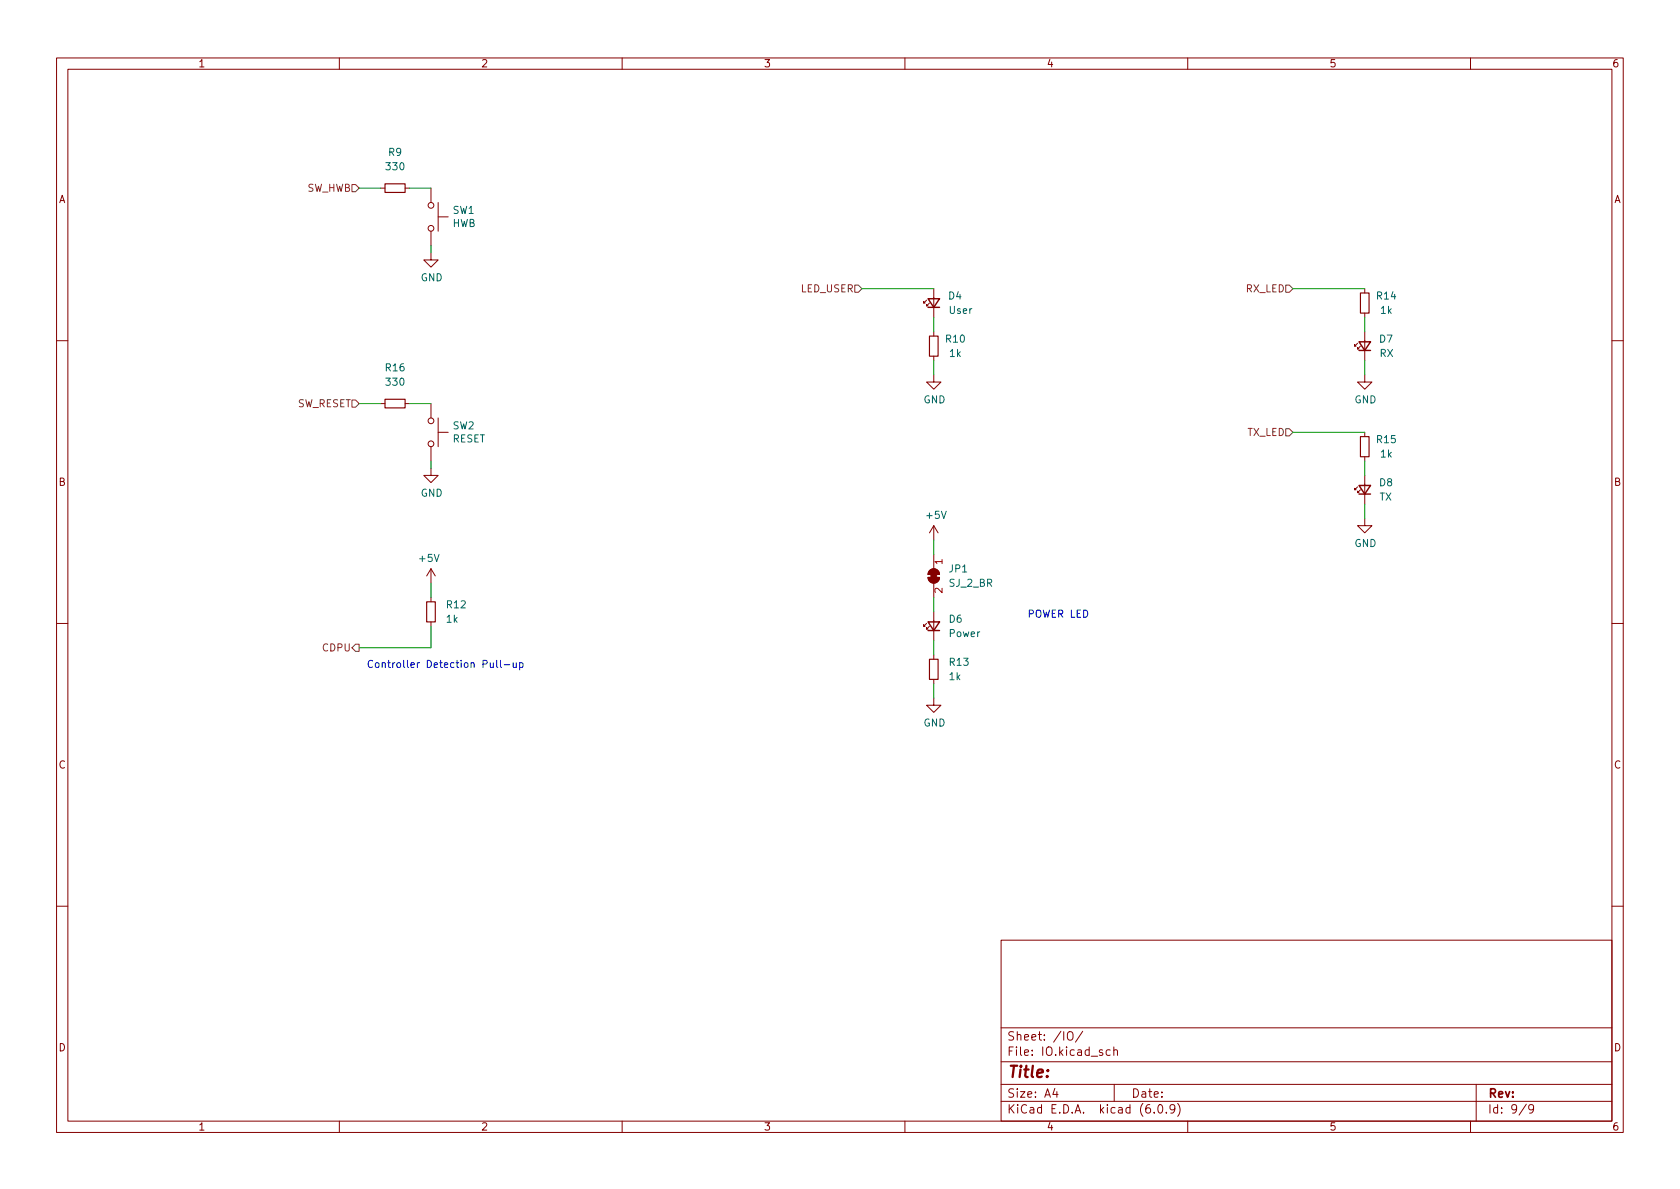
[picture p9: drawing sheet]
<svg xmlns="http://www.w3.org/2000/svg" width="297mm" height="210mm" viewBox="0 0 297 210" stroke-linecap="round" stroke-linejoin="round" font-family="sans-serif">
<g fill="none" stroke="#840000" stroke-width=".18">
<path d="M10 10.2h277v190.1h-277zM12 12.2h273v186.1h-273zM60 10.2v2M110 10.2v2M160 10.2v2M210 10.2v2M260 10.2v2M67.3 33.3h.8M71.6 33.3h.8M76.2 33.3v2.5M77.5 38.3h1.7M77.5 35.8v5.1"/>
<path d="M76.2 44.7v1.3h1.3l-1.3 1.2-1.3-1.2h1.3M76.2 40.9v2.5M163.8 53.1l-.5 .5v-.3v.3h.3M164.3 53.6l-.5 .5v-.3v.3h.3M165.1 51v5.1M165.1 58.7v.7M241.3 51v.8M241.3 55.4v.7M241.3 58.7v5M10 60.2h2M67.3 71.4h.8M71.6 71.4h.8"/>
<path d="M76.2 71.4v2.5M76.2 79v2.5M77.5 73.9v5.1M77.5 76.4h1.7M165.1 66.3v1.3h1.3l-1.3 1.2-1.3-1.2h1.3M165.1 63v.7M240 60.7l-.5 .5v-.2v.2h.3M240.5 61.2l-.5 .5v-.2v.2h.3M241.3 66.3v1.3h1.3l-1.3 1.2-1.3-1.2h1.3M241.3 76.4v.8M285 60.2h2M76.2 82.8v1.3h1.3l-1.3 1.2-1.3-1.2h1.3"/>
<path d="M165.1 93v2.5M165.1 98v2.6M165.1 93l-.8 1.2M165.1 93l.8 1.2M240 86.1l-.5 .5v-.2v.2h.3M240.5 86.6l-.5 .5v-.2v.2h.3M241.3 91.7v1.3h1.3l-1.3 1.2-1.3-1.2h1.3M241.3 80.8v.7M241.3 84.1v5M10 110.2h2M76.2 100.6v2.5M76.2 105.7v.7"/>
<path d="M76.2 110v.7M76.2 100.6l.8 1.2M76.2 100.6l-.8 1.2M163.8 110.2l-.5 .5v-.2v.2h.3M164.1 102.1h2a1.02 1.02 0 0 1-1 1 1.02 1.02 0 0 1-1-1zM164.3 110.7l-.5 .5v-.2v.2h.3M164.4 100.9a1.02 1.02 0 0 1 1.1-.2 1.02 1.02 0 0 1 .6 .9h-2zM165.1 103.1v2.6M165.1 108.2v5.1M165.1 115.8v.8M285 110.2h2M165.1 123.4v1.3h1.3l-1.3 1.3-1.3-1.3h1.3"/>
<path d="M165.1 120.1v.8M10 160.2h2M177 166.3h108v32h-108zM285 160.2h2M60 198.3v2M110 198.3v2M160 198.3v2M177 194.8h108M177 191.8h108M177 187.8h108M177 181.8h108M186.5 192.5l-.4 1h1"/>
<path d="M186.9 193v1M188.8 182.6a.5 .5 0 0 1 .6-.2 .5 .5 0 0 1 .3 .5v.5a.5 .5 0 0 1-.5 .6 .5 .5 0 0 1-.5-.6zM191.4 182.4l-1.3 1.9M196.3 185.7l-.4-.1-.3 .3v.4l.1 .3h.6M196.9 185.8l.2-.2 .4 .1 .1 .9M196.9 185.1v1.5M197 191.8v3M204.1 196.7v.1M204.9 195.4l.2-.1a.81 .81 0 0 1 .6 .7 .81 .81 0 0 1-.3 .8h-.2a.81 .81 0 0 1-.6-.6 .81 .81 0 0 1 .3-.8zM206.2 196.7v.1M207.7 196l-.3 .3h-.3l-.2-.3 .1-.6 .4-.1 .2 .2a.99 .99 0 0 1-.3 1.3h-.3M208.2 195.1a1.72 1.72 0 0 1 0 2.3"/>
<path d="M210 198.3v2M260 198.3v2M261 191.8v6.5M269.9 195.3l-1.3 1.9M271.2 196l-.3 .3h-.3l-.3-.3 .1-.6 .5-.1 .2 .2a.99 .99 0 0 1-.4 1.3h-.3"/>
<circle cx="76.2" cy="36.3" r=".51"/>
<circle cx="76.2" cy="40.4" r=".51"/>
<circle cx="76.2" cy="74.4" r=".51"/>
<circle cx="76.2" cy="78.5" r=".51"/>
</g>
<path d="M164.1 52.8h2l-1 1.6zM164.1 54.4h2M240.3 60.4h2l-1 1.6zM240.3 62h2M240.3 85.8h2l-1 1.6zM240.3 87.4h2M164.1 110h2l-1 1.5zM164.1 111.5h2" fill="none" stroke="#840000" stroke-width=".25"/>
<path d="M68.1 32.5h3.5v1.5h-3.5zM164.3 59.4h1.6v3.6h-1.6zM240.5 51.8h1.6v3.6h-1.6zM68.1 70.6h3.5v1.5h-3.5zM240.5 77.2h1.6v3.6h-1.6zM75.4 106.4h1.6v3.6h-1.6zM164.3 116.6h1.6v3.5h-1.6z" fill="none" stroke="#840000" stroke-width=".2"/>
<g fill="#840000" stroke="#840000" stroke-width=".18">
<path d="M164.6 101.3h1v1.1h-1z"/>
<path d="M164.4 100.9a1.02 1.02 0 0 1 1.1-.2 1.02 1.02 0 0 1 .6 .9h-2z"/>
<path d="M164.1 102.1h2a1.02 1.02 0 0 1-1 1 1.02 1.02 0 0 1-1-1z"/>
</g>
<path d="M62.2 32.6h.7l.6 .7-.6 .6h-.7zM151.1 50.4h.7l.6 .6-.6 .7h-.7zM227.3 50.4h.7l.6 .6-.6 .7h-.7zM62.2 70.7h.7l.6 .7-.6 .6h-.7zM227.3 75.8h.7l.6 .6-.6 .7h-.7zM62.2 114.5l.7-.6h.6v1.3h-.6z" fill="none" stroke="#725600" stroke-width=".18"/>
<path d="M86.7 117.2v.8h.3l.2-.1M87.2 117.2v.8M87.8 116.8v1.1l.2 .1M88.5 116.8v1.1l.2 .1M89.2 117.6h.9M90.7 117.2l.1 .8h.3l.2-.1M91.3 117.2v.8M91.9 117.3l.3-.1 .3 .2-.1 .6h-.5M91.9 117.2v1.3" fill="none" stroke="#0000c2" stroke-width=".18"/>
<g fill="none" stroke="#009600" stroke-width=".18">
<path d="M63.5 33.3h3.8M72.4 33.3h3.8M76.2 43.4v1.3M152.4 51h12.7M165.1 56.1v2.6M228.6 51h12.7M241.3 56.1v2.6M63.5 71.4h3.8M72.4 71.4h3.8M165.1 63.7v2.6M228.6 76.4h12.7M241.3 63.7v2.6"/>
<path d="M76.2 81.5v1.3M165.1 95.5v2.5M241.3 81.5v2.6M241.3 89.1v2.6M76.2 103.1v2.6M76.2 110.7v3.8h-12.7M165.1 105.7v2.5M165.1 113.3v2.5M165.1 120.9v2.5"/>
</g>
<text font-size="2.8" fill="#840000" x="178" y="190.6">Title:</text>
<g font-size="2.1" fill="#840000">
<text x="178" y="184">Sheet: /IO/</text>
<text x="178" y="186.7">File: IO.kicad_sch</text>
<text x="178" y="196.9">KiCad E.D.A. kicad (6.0.9)</text>
<text x="178" y="194.1">Size: A4</text>
<text x="200" y="194.1">Date:</text>
<text x="263" y="194.1">Rev:</text>
<text x="263" y="196.9">Id: 9/9</text>
</g>
<g font-size="1.8" fill="#840000">
<text x="35" y="11.9">1</text>
<text x="85" y="11.9">2</text>
<text x="135" y="11.9">3</text>
<text x="185" y="11.9">4</text>
<text x="235" y="11.9">5</text>
<text x="285" y="11.9">6</text>
<text x="10.3" y="35.9">A</text>
<text x="285.3" y="35.9">A</text>
<text x="10.3" y="85.9">B</text>
<text x="285.3" y="85.9">B</text>
<text x="10.3" y="135.9">C</text>
<text x="285.3" y="135.9">C</text>
<text x="10.3" y="185.9">D</text>
<text x="285.3" y="185.9">D</text>
<text x="35" y="199.9">1</text>
<text x="85" y="199.9">2</text>
<text x="135" y="199.9">3</text>
<text x="185" y="199.9">4</text>
<text x="235" y="199.9">5</text>
<text x="285" y="199.9">6</text>
</g>
<g font-size="1.8" fill="#006464">
<text x="68.7" y="27.6">R9</text>
<text x="68.4" y="30.1">330</text>
<text x="80" y="40.1">HWB</text>
<text x="80.1" y="37.8">SW1</text>
<text x="74.4" y="49.7">GND</text>
<text x="167.7" y="53">D4</text>
<text x="243.5" y="53">R14</text>
<text x="167.9" y="55.5">User</text>
<text x="244.1" y="55.5">1k</text>
<text x="68.2" y="65.7">R16</text>
<text x="167.3" y="60.6">R10</text>
<text x="167.9" y="63.1">1k</text>
<text x="243.9" y="60.6">D7</text>
<text x="243.9" y="63.1">RX</text>
<text x="68.4" y="68.2">330</text>
<text x="163.3" y="71.3">GND</text>
<text x="239.5" y="71.3">GND</text>
<text x="80.1" y="75.9">SW2</text>
<text x="80" y="78.2">RESET</text>
<text x="243.5" y="78.4">R15</text>
<text x="244.1" y="80.9">1k</text>
<text x="74.4" y="87.8">GND</text>
<text x="243.9" y="88.5">TX</text>
<text x="243.9" y="86">D8</text>
<text x="163.9" y="91.7">+5V</text>
<text x="74.2" y="99.4">+5V</text>
<text x="167.9" y="101.2">JP1</text>
<text x="239.5" y="96.7">GND</text>
<text x="79" y="107.6">R12</text>
<text x="167.8" y="103.8">SJ_2_BR</text>
<text x="79" y="110.1">1k</text>
<text x="167.8" y="110.1">D6</text>
<text x="167.9" y="112.6">Power</text>
<text x="167.9" y="117.7">R13</text>
<text x="167.9" y="120.3">1k</text>
<text x="163.3" y="128.5">GND</text>
</g>
<g font-size="1.8" fill="#725600">
<text x="54.1" y="33.9">SW_HWB</text>
<text x="141.6" y="51.7">LED_USER</text>
<text x="220.3" y="51.7">RX_LED</text>
<text x="52.4" y="72">SW_RESET</text>
<text x="220.4" y="77.1">TX_LED</text>
<text x="57.1" y="115.2">CDPU</text>
</g>
<g font-size="1.8" fill="#a90000">
<text x="166.6" y="99.8" transform="rotate(-90 166.6 99.8)">1</text>
<text x="166.6" y="104.9" transform="rotate(-90 166.6 104.9)">2</text>
</g>
<g font-size="1.8" fill="#0000c2">
<text x="181.6" y="109.2">POWER LED</text>
<text x="64.8" y="118.1">Controller Detection Pull-up</text>
</g>
</svg>
